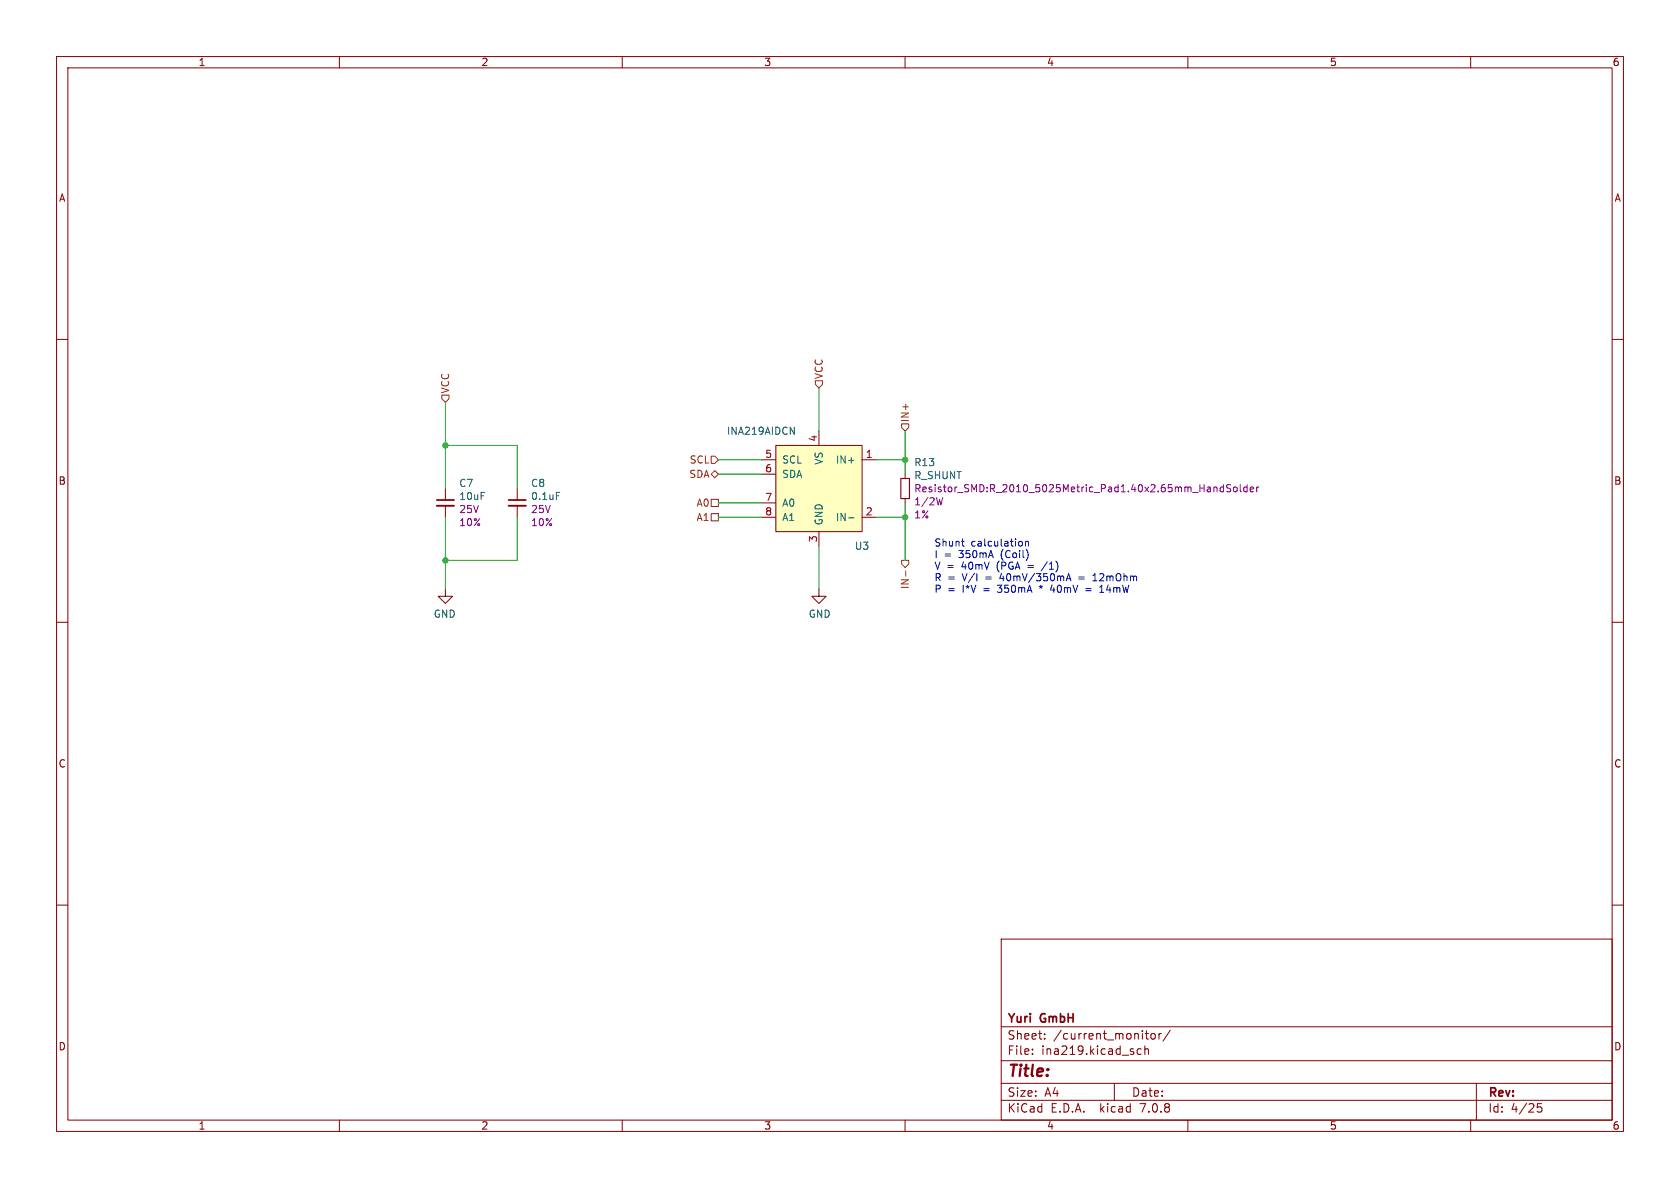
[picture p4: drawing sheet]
<svg xmlns="http://www.w3.org/2000/svg" width="297mm" height="210mm" viewBox="0 0 297 210" stroke-linecap="round" stroke-linejoin="round" font-family="sans-serif">
<g fill="none" stroke="#840000" stroke-width=".18">
<path d="M10 10h277v190h-277zM12 12h273v186h-273zM60 10v2M110 10v2M160 10v2M210 10v2M260 10v2M10 60h2M285 60h2M137.2 78.7h15.2v15.3h-15.2zM144.8 76.2v2.5M78.7 86.4v2"/>
<path d="M78.7 89.4v2M91.4 86.4v2M91.4 89.4v2M134.6 81.3h2.6M134.6 91.4h2.6M134.6 83.8h2.6M134.6 88.9h2.6M144.8 94v2.5M152.4 81.3h2.5M152.4 91.4h2.5M160 83.8v.8M160 88.1v.8"/>
<path d="M10 110h2M78.7 104.1v1.3h-1.2l1.2 1.3 1.3-1.3h-1.3M144.8 104.1v1.3h1.2l-1.2 1.3-1.3-1.3h1.3M285 110h2M10 160h2M285 160h2M177 166h108v32h-108zM60 198v2M110 198v2M160 198v2M177 194.5h108M177 191.5h108"/>
<path d="M177 187.5h108M177 181.5h108M182.5 186.3v.1M182.5 185.5v.1M184.7 183.6v.1M184.7 182.8v.1M197 191.5v3M201.7 185.5l-.4-.1-.3 .3v.4l.2 .2h.5M202.4 185.5l.2-.1 .4 .1v.9M202.4 184.9v1.5M202.5 182.7h.5M202.7 183.6l.3 .1"/>
<path d="M203.6 182.8l.4-.1 .2 .3v.4l-.2 .3-.4-.1-.1-.2v-.4zM204.9 182.7v1M205.3 182.7l-.3 .1-.1 .2M206.9 182.1l-1.3 2M210 198v2M260 198v2M261 191.5v6.5M272.5 195.1h-.7l-.1 .7 .3-.1h.5l.1 .3-.1 .5-.2 .1-.6-.1"/>
</g>
<path d="M137.2 78.7h15.2v15.3h-15.2z" fill="#ffffc2" stroke="#ffffc2" stroke-width=".18"/>
<path d="M139.7 75.5l.7 1.3v-1.3M98.4 87h.6M150 91.5h1" fill="none" stroke="#006464" stroke-width=".18"/>
<path d="M77.2 89.4h3.1M89.9 89.4h3.1" fill="none" stroke="#840000" stroke-width=".33"/>
<path d="M77.2 88.4h3.1M89.9 88.4h3.1" fill="none" stroke="#840000" stroke-width=".3"/>
<path d="M159.3 84.6h1.5v3.5h-1.5z" fill="none" stroke="#840000" stroke-width=".2"/>
<path d="M166.6 88l-.3 1.3-.2-1M215.1 86.2l.1 .7M216.3 85.7v1.2M216.3 86.2l-.4-.1-.2 .2 .1 .6h.5M217.6 85.7h-.5l-.2 .1v.4l.5 .2 .2 .3-.3 .2h-.5M218.1 86.2l.2-.1 .4 .1v.5l-.1 .2h-.3l-.2-.1zM219.3 85.7v1.1l.1 .1M220.5 86.2l-.4-.1-.2 .2 .1 .6h.5M220.5 85.7v1.2M221 86.5l.6-.1v-.2l-.4-.1-.2 .2 .1 .6h.5M222.2 86.1v.8M222.5 86.1l-.3 .2" fill="none" stroke="#840084" stroke-width=".18"/>
<path d="M78.1 69.9h1.3v.6l-.7 .6-.6-.6zM144.1 67.3h1.3v.6l-.6 .7-.7-.7zM159.4 74.9h1.3v.7l-.7 .6-.6-.6zM125.7 83.8l.7-.6 .6 .6-.6 .7zM125.7 90.8h1.3v1.3h-1.3zM125.7 88.3h1.3v1.2h-1.3zM125.7 80.6h.7l.6 .7-.6 .6h-.7zM159.4 99.1h1.3v.6l-.7 .6-.6-.6zM160.1 100.9v1" fill="none" stroke="#725600" stroke-width=".18"/>
<g fill="none" stroke="#0000c2" stroke-width=".18">
<path d="M170 95.7h.5M170.2 96.5h.3M180.5 95.7l.2 .2v.4l-.2 .2M181.3 95.8l.2-.1 .3 .1v.7M181.3 95.7v.8M185.2 99.3l-1.1 1.6M183.7 103.6l.3 .1-.2 .3M186 103.4l-.3 .9h.8M188.5 102.7l.4-1.3 .4 1.3M188.6 102.3h.6M190.7 102h1M190.7 102.4h1"/>
<path d="M191.9 104.1h1M191.9 104.4h1M193.2 102.7h.7M193.2 101.8l.4-.4v1.3M194.4 104.7h.7M194.5 103.7l.3-.3v1.3"/>
</g>
<g fill="none" stroke="#009600" stroke-width=".18">
<path d="M78.7 78.7h12.7v7.7M78.7 71.1v15.3M144.8 68.6v7.6M160 76.2v7.6M78.7 91.4v12.7M91.4 91.4v7.7h-12.7M127 91.4h7.6M127 81.3h7.6M127 83.8h7.6M127 88.9h7.6M144.8 96.5v7.6M154.9 91.4h5.1"/>
<path d="M154.9 81.3h5.1M160 88.9v10.2"/>
</g>
<g fill="#009600" stroke="#009600" stroke-width=".18">
<circle cx="78.7" cy="99.1" r=".46"/>
<circle cx="160" cy="81.3" r=".46"/>
<circle cx="160" cy="91.4" r=".46"/>
<circle cx="78.7" cy="78.7" r=".46"/>
</g>
<text font-size="2.8" fill="#840000" x="178" y="190.9">Title:</text>
<g font-size="2.1" fill="#840000">
<text x="178" y="184">Sheet:</text>
<text x="178" y="181.2">Yuri</text>
<text x="184" y="181.2">GmbH</text>
<text x="186.2" y="184">/current_monitor/</text>
<text x="178" y="186.7">File:</text>
<text x="184.1" y="186.7">ina219.kicad_sch</text>
<text x="178" y="196.9">KiCad</text>
<text x="178" y="194.1">Size:</text>
<text x="184.7" y="194.1">A4</text>
<text x="185.7" y="196.9">E.D.A.</text>
<text x="194.6" y="196.9">kicad</text>
<text x="200" y="194.1">Date:</text>
<text x="201.8" y="196.9">7.0.8</text>
<text x="263" y="194.3">Rev:</text>
<text x="263" y="196.9">Id:</text>
<text x="267.1" y="196.9">4/25</text>
</g>
<g font-size="1.8" fill="#840000">
<text x="35" y="11.9">1</text>
<text x="85" y="11.9">2</text>
<text x="135" y="11.9">3</text>
<text x="185" y="11.9">4</text>
<text x="235" y="11.9">5</text>
<text x="285" y="11.9">6</text>
<text x="10.3" y="35.9">A</text>
<text x="285.3" y="35.9">A</text>
<text x="10.3" y="85.9">B</text>
<text x="285.3" y="85.9">B</text>
<text x="10.3" y="135.9">C</text>
<text x="285.3" y="135.9">C</text>
<text x="10.3" y="185.9">D</text>
<text x="285.3" y="185.9">D</text>
<text x="35" y="199.9">1</text>
<text x="85" y="199.9">2</text>
<text x="135" y="199.9">3</text>
<text x="185" y="199.9">4</text>
<text x="235" y="199.9">5</text>
<text x="285" y="199.9">6</text>
</g>
<g font-size="1.8" fill="#725600">
<text x="79.6" y="69.7" transform="rotate(-90 79.6 69.7)">VCC</text>
<text x="145.6" y="67.1" transform="rotate(-90 145.6 67.1)">VCC</text>
<text x="160.9" y="74.7" transform="rotate(-90 160.9 74.7)">IN+</text>
<text x="121.8" y="82.1">SCL</text>
<text x="121.8" y="84.7">SDA</text>
<text x="123" y="89.8">A0</text>
<text x="123" y="92.3">A1</text>
<text x="160.9" y="104.2" transform="rotate(-90 160.9 104.2)">IN-</text>
</g>
<g font-size="1.8" fill="#006464">
<text x="128.4" y="77.1">INA219AIDCN</text>
<text x="138.2" y="82.1">SCL</text>
<text x="145.6" y="82.3" transform="rotate(-90 145.6 82.3)">VS</text>
<text x="147.7" y="82.1">IN+</text>
<text x="161.5" y="82.6">R13</text>
<text x="81.1" y="86.3">C7</text>
<text x="81.1" y="88.6">10uF</text>
<text x="93.8" y="86.3">C8</text>
<text x="93.8" y="88.6">0.1uF</text>
<text x="138.2" y="84.7">SDA</text>
<text x="138.2" y="89.8">A0</text>
<text x="138.2" y="92.3">A1</text>
<text x="145.6" y="93" transform="rotate(-90 145.6 93)">GND</text>
<text x="147.7" y="92.3">IN-</text>
<text x="151" y="97.4">U3</text>
<text x="76.6" y="109.4">GND</text>
<text x="142.9" y="109.4">GND</text>
</g>
<g font-size="1.8" fill="#a90000">
<text x="135.2" y="81">5</text>
<text x="135.2" y="83.6">6</text>
<text x="144.5" y="78.2" transform="rotate(-90 144.5 78.2)">4</text>
<text x="153" y="81">1</text>
<text x="135.2" y="88.6">7</text>
<text x="135.2" y="91.2">8</text>
<text x="144.5" y="96" transform="rotate(-90 144.5 96)">3</text>
<text x="153" y="91.2">2</text>
</g>
<g font-size="1.8" fill="#840084">
<text x="161.5" y="89.5">1/2W</text>
<text x="161.5" y="84.9">R_SHUNT</text>
<text x="161.5" y="87.2">Resistor_SMD:R_2010_5025Metric_Pad1.40x2.65mm_HandSolder</text>
<text x="81.1" y="90.9">25V</text>
<text x="81.1" y="93.2">10%</text>
<text x="93.8" y="90.9">25V</text>
<text x="93.8" y="93.2">10%</text>
<text x="161.5" y="91.8">1%</text>
</g>
<g font-size="1.8" fill="#0000c2">
<text x="165.1" y="96.7">Shunt</text>
<text x="165.1" y="98.7">I</text>
<text x="165.1" y="100.8">V =</text>
<text x="166.9" y="98.7">=</text>
<text x="169.6" y="98.7">350mA</text>
<text x="170.1" y="100.8">40mV</text>
<text x="171.7" y="96.7">calculation</text>
<text x="176.5" y="100.8">(PGA</text>
<text x="177.2" y="98.7">(Coil)</text>
<text x="182.1" y="100.8">=</text>
<text x="184.9" y="100.8">/1)</text>
<text x="165.1" y="102.8">R =</text>
<text x="165.1" y="104.9">P</text>
<text x="167.5" y="104.9">=</text>
<text x="170.3" y="102.8">V/I</text>
<text x="170.3" y="104.9">I*V</text>
<text x="174.1" y="104.9">=</text>
<text x="174.5" y="102.8">=</text>
<text x="176.9" y="104.9">350mA</text>
<text x="177.2" y="102.8">40mV/350mA</text>
<text x="184.4" y="104.9">*</text>
<text x="186.6" y="104.9">40mV</text>
<text x="193" y="104.9">=</text>
<text x="194.1" y="102.8">12mOhm</text>
<text x="195.7" y="104.9">14mW</text>
</g>
</svg>
